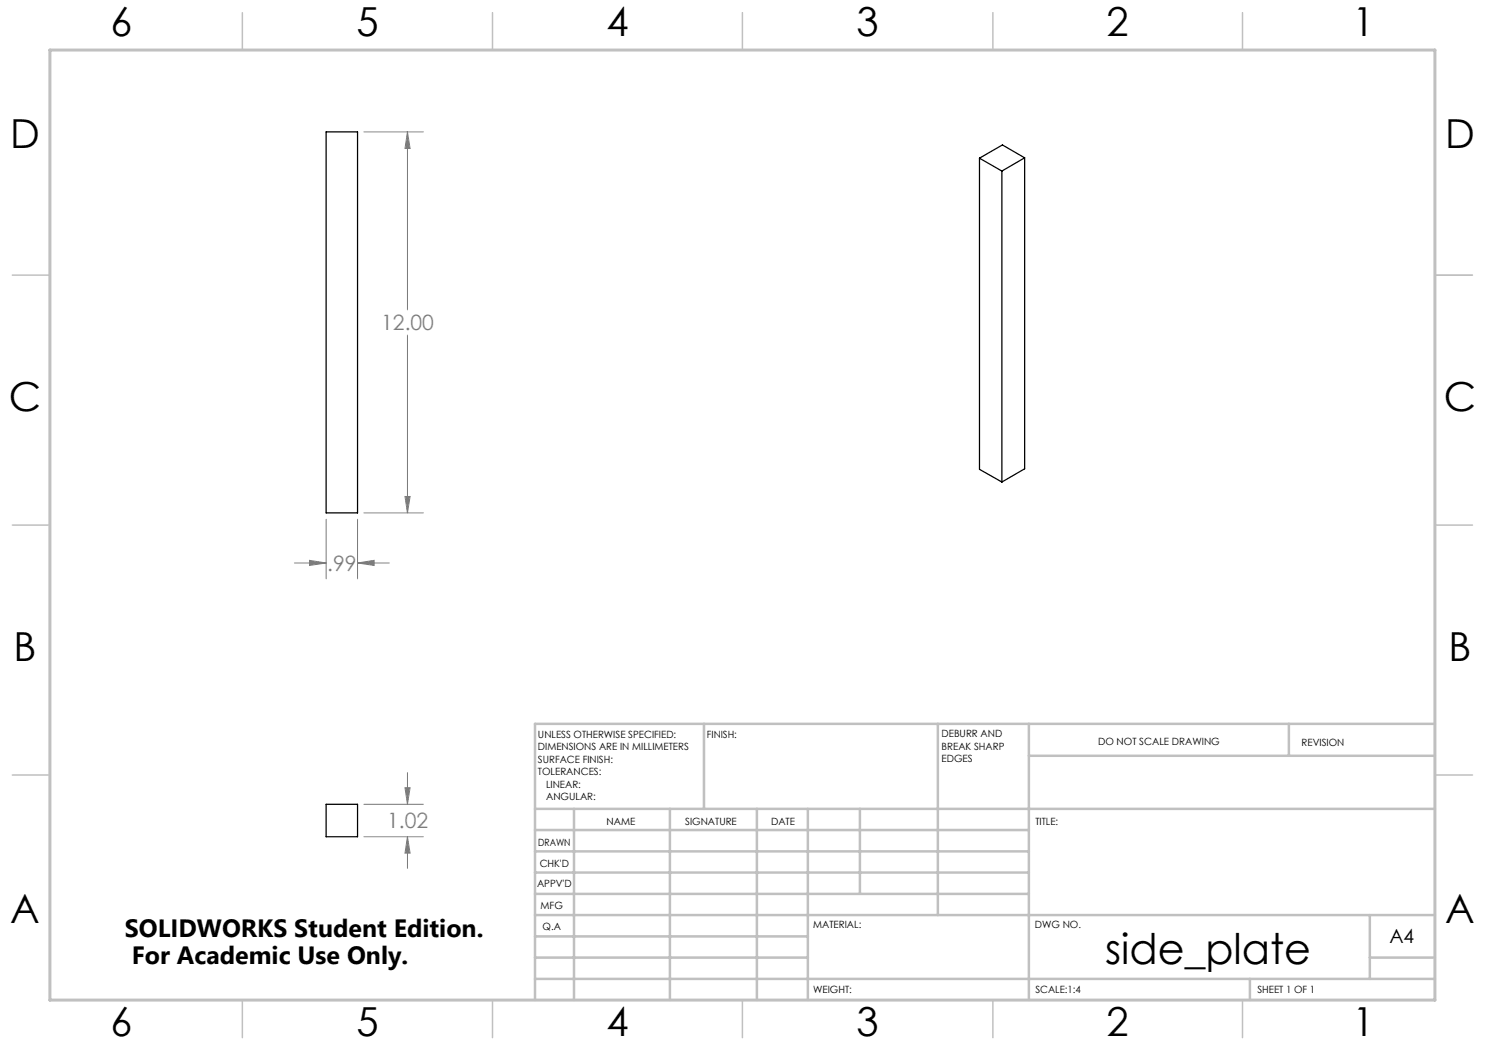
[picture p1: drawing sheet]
<svg xmlns="http://www.w3.org/2000/svg" width="297mm" height="210mm" viewBox="0 0 297 210" stroke-linecap="round" stroke-linejoin="round" font-family="sans-serif">
<g fill="none" stroke="#808080" stroke-width=".2">
<path d="M72.8 26.4h11.9M81.5 26.4l.5 3.3h-1zM81.5 26.4v35.6M81.5 67v35.6M81 99.3h1l-.5 3.3zM58.9 112.6h6.3M61.9 112.1l3.3 .5-3.3 .5zM65.2 103.8v12M71.5 112.6l3.3-.5v1zM71.5 103.8v12M71.5 112.6h6.4M72.8 102.6h11.9"/>
<path d="M81 157.5h1l-.5 3.4zM81.5 154.5v6.4M72.8 167.3h11.9M72.8 160.9h11.9M81.5 167.3l.5 3.3h-1zM81.5 167.3v6.4"/>
</g>
<path d="M287 55h7.5M287 144.8v55.2h-187.2" fill="none" stroke="#c0c0c0" stroke-width=".2"/>
<g fill="none" stroke="#c0c0c0" stroke-width=".5">
<path d="M140.8 144.8v17M187.6 144.8v38.2M205.8 144.8v55.2M205.8 151.2h81.2M257.8 144.8v6.4M287 144.8h-180v55.2M107 161.8h180M107 178.8h98.8M107 174.5h98.8M107 170.3h98.8M107 166h98.8M114.8 161.8v38.2"/>
<path d="M134 161.8v38.2M151.4 161.8v38.2M161.6 161.8v38.2M172 161.8v17M107 195.8h180M107 191.5h54.6M107 187.3h54.6M107 183h180M250 195.8v4.2M274 191.5h13M274 183v12.8"/>
</g>
<g fill="none" stroke="#c0c0c0" stroke-width=".3">
<path d="M48.5 2.5v7.5M98.5 2.5v7.5M148.5 2.5v7.5M198.6 2.5v7.5M248.5 2.5v7.5M2.5 55h7.5M287 55h7.5M2.5 105h7.5M287 105h7.5M2.5 155h7.5M287 155h7.5M48.5 200v7.5"/>
<path d="M98.5 200v7.5M148.5 200v7.5M198.6 200v7.5M248.5 200v7.5"/>
</g>
<path d="M10 10h277v190h-277z" fill="none" stroke="#c0c0c0" stroke-width=".6"/>
<path d="M71.5 112.6l3.3-.5v1zM61.9 112.1l3.3 .5-3.3 .5zM81 99.3h1l-.5 3.3zM81.5 26.4l.5 3.3h-1zM81.5 167.3l.5 3.3h-1zM81 157.5h1l-.5 3.4z" fill="#808080"/>
<path d="M65.2 26.4h6.3v76.2h-6.3zM195.9 31.6l4.5 2.6M195.9 31.6v62.3l4.5 2.5M200.4 34.2v62.2M204.9 31.6v62.2l-4.5 2.6M204.9 31.6l-4.5 2.6M204.9 31.6l-4.4-2.6-4.6 2.6M65.2 160.9h6.3v6.4h-6.3z" fill="none" stroke="#000" stroke-width=".25"/>
<text font-size="8.5" x="221" y="192.7">side_plate</text>
<g font-size="8">
<text x="22.1" y="7.1">6</text>
<text x="71.3" y="7.2">5</text>
<text x="121.3" y="7.2">4</text>
<text x="171.3" y="7.2">3</text>
<text x="221.3" y="7.2">2</text>
<text x="270.5" y="7.2">1</text>
<text x="2" y="29.6">D</text>
<text x="289" y="29.7">D</text>
<text x="1.8" y="82.1">C</text>
<text x="288.8" y="82.1">C</text>
<text x="2.7" y="132.1">B</text>
<text x="289.7" y="132.2">B</text>
<text x="2" y="184.6">A</text>
<text x="289" y="184.7">A</text>
<text x="22.1" y="207.1">6</text>
<text x="71.3" y="207.2">5</text>
<text x="121.3" y="207.2">4</text>
<text x="171.3" y="207.2">3</text>
<text x="221.3" y="207.2">2</text>
<text x="270.5" y="207.2">1</text>
</g>
<g font-size="5">
<text x="25" y="187.4">SOLIDWORKS Student Edition.</text>
<text x="26.4" y="192.9">For Academic Use Only.</text>
</g>
<g font-size="4.2" fill="#808080">
<text x="76.2" y="66.1">12.00</text>
<text x="65.5" y="114.2">.99</text>
<text x="77.4" y="165.7">1.02</text>
</g>
<text font-size="3.9" x="277.9" y="188.5">A4</text>
<g font-size="2">
<text x="107.6" y="147.6">UNLESS OTHERWISE SPECIFIED:</text>
<text x="141.4" y="147.6">FINISH:</text>
<text x="188.3" y="147.5">DEBURR AND</text>
<text x="188.3" y="150">BREAK SHARP</text>
<text x="219.6" y="149">DO NOT SCALE DRAWING</text>
<text x="260.3" y="149.2">REVISION</text>
<text x="107.6" y="150.1">DIMENSIONS ARE IN MILLIMETERS</text>
<text x="107.6" y="152.6">SURFACE FINISH:</text>
<text x="107.6" y="155.1">TOLERANCES:</text>
<text x="188.3" y="152.5">EDGES</text>
<text x="109.2" y="157.6">LINEAR:</text>
<text x="109.2" y="160.1">ANGULAR:</text>
<text x="121.3" y="165">NAME</text>
<text x="137" y="164.9">SIGNATURE</text>
<text x="154.2" y="164.9">DATE</text>
<text x="207.1" y="164.9">TITLE:</text>
<text x="107.6" y="169.1">DRAWN</text>
<text x="107.9" y="173.3">CHK'D</text>
<text x="107.4" y="177.4">APPV'D</text>
<text x="108.1" y="181.8">MFG</text>
<text x="108.5" y="186">Q.A</text>
<text x="162.6" y="185.5">MATERIAL:</text>
<text x="207" y="185.5">DWG NO.</text>
<text x="162.6" y="198.5">WEIGHT:</text>
<text x="207.1" y="198.6">SCALE:1:4</text>
<text x="251.5" y="198.6">SHEET 1 OF 1</text>
</g>
</svg>
